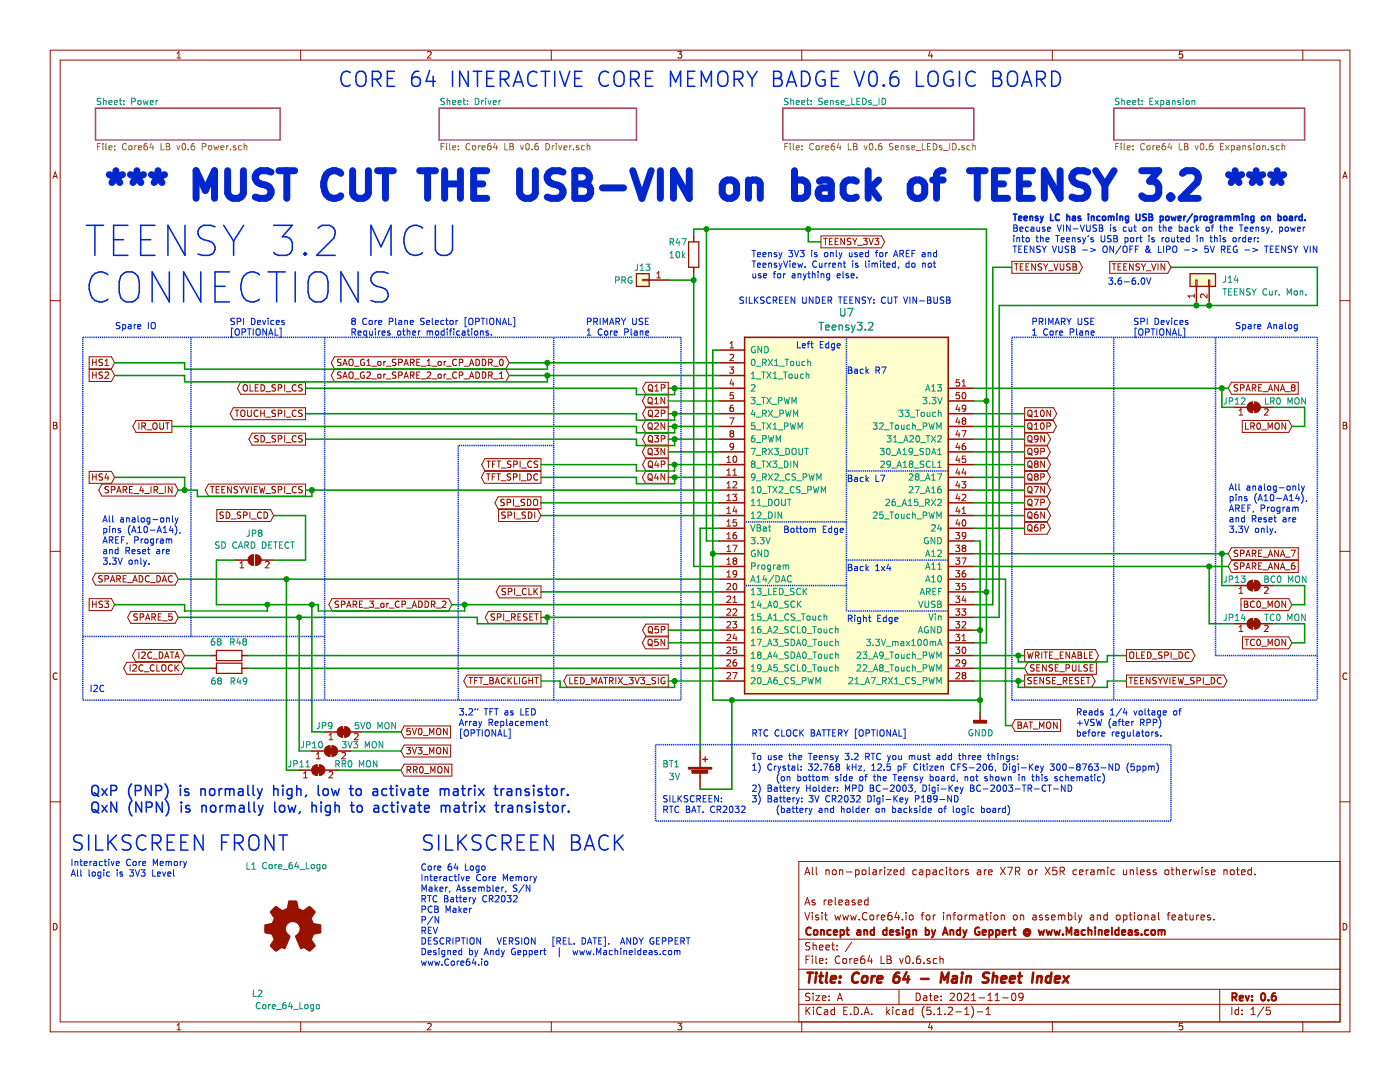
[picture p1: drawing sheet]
EESchema Schematic File Version 4
LIBS:Core64 LB v0.6-cache
EELAYER 29 0
EELAYER END
$Descr A 11000 8500
encoding utf-8
Sheet 1 5
Title "Core 64 - Main Sheet Index"
Date "2021-11-09"
Rev "0.6"
Comp "Concept and design by Andy Geppert @ www.MachineIdeas.com"
Comment1 "Visit www.Core64.io for information on assembly and optional features."
Comment2 "As released"
Comment3 ""
Comment4 "All non-polarized capacitors are X7R or X5R ceramic unless otherwise noted."
$EndDescr
Text Notes 2650 700  0    118  ~ 0
CORE 64 INTERACTIVE CORE MEMORY BADGE V0.6 LOGIC BOARD
$Sheet
S 6150 850  1500 250 
U 5E75D6AB
F0 "Sense_LEDs_ID" 50
F1 "Core64 LB v0.6 Sense_LEDs_ID.sch" 50
$EndSheet
$Sheet
S 8750 850  1500 250 
U 5EA63449
F0 "Expansion" 50
F1 "Core64 LB v0.6 Expansion.sch" 50
$EndSheet
Wire Wire Line
	5250 3050 5300 3050
Text Notes 8450 5800 0    50   ~ 0
Reads 1/4 voltage of\n+VSW (after RPP) \nbefore regulators.
Text Notes 7950 1750 0    50   ~ 10
Teensy LC has incoming USB power/programming on board.
Wire Wire Line
	4250 4050 5650 4050
Wire Wire Line
	4250 3950 5650 3950
Wire Wire Line
	7650 4550 7900 4550
Text GLabel 7950 5700 2    50   Input ~ 0
BAT_MON
Wire Wire Line
	7650 4750 7800 4750
Wire Wire Line
	7650 4650 7750 4650
Wire Wire Line
	7650 5050 7750 5050
Text GLabel 1450 5150 0    50   BiDi ~ 0
I2C_DATA
Text GLabel 5250 5350 0    50   Output ~ 0
LED_MATRIX_3V3_SIG
$Sheet
S 750  850  1450 250 
U 5E7548ED
F0 "Power" 50
F1 "Core64 LB v0.6 Power.sch" 50
$EndSheet
Text Notes 650  2400 0    236  ~ 0
TEENSY 3.2 MCU\nCONNECTIONS
Text GLabel 4250 4650 0    50   Output ~ 0
SPI_CLK
Text GLabel 2150 4050 0    50   Input ~ 0
SD_SPI_CD
$Comp
L CORE_64_LIBRARY:Core_64_Logo L1
U 1 1
P 1900 6850
F 0 "L1" H 1925 6897 50  0000 L CNN
F 1 "Core_64_Logo" H 2050 6900 50  0000 L CNN
F 2 "Core_Memory_8x8_Array:Core64_Logo" H 1900 6850 50  0001 C CNN
F 3 "" H 1900 6850 50  0001 C CNN
F 4 "No" H 1900 6850 50  0001 C CNN "Insert?"
	1    1900 6850
	1    0    0    -1  
$EndComp
$Comp
L CORE_64_LIBRARY:Core_64_Logo L2
U 1 1
P 1950 7850
F 0 "L2" H 1975 7897 50  0000 L CNN
F 1 "Core_64_Logo" H 2000 7800 50  0000 L CNN
F 2 "Core_Memory_8x8_Array:Core64_Logo_9mm_tall" H 1950 7850 50  0001 C CNN
F 3 "" H 1950 7850 50  0001 C CNN
F 4 "No" H 1950 7850 50  0001 C CNN "Insert?"
	1    1950 7850
	1    0    0    -1  
$EndComp
Text Notes 800  1600 0    217  ~ 43
*** MUST CUT THE USB-VIN on back of TEENSY 3.2 ***
$Comp
L power:GNDD #PWR?
U 1 1
P 7700 5600
AR Path="/5EA63449/5F4EB827" Ref="#PWR?"  Part="1" 
AR Path="/5F4EB827" Ref="#PWR0102"  Part="1" 
F 0 "#PWR0102" H 7700 5350 50  0001 C CNN
F 1 "GNDD" H 7704 5444 50  0000 C CNN
F 2 "" H 7700 5600 50  0001 C CNN
F 3 "" H 7700 5600 50  0001 C CNN
	1    7700 5600
	1    0    0    -1  
$EndComp
$Comp
L Teensy:Teensy3.2 U7
U 1 1
P 6650 4050
F 0 "U7" H 6650 5648 60  0000 C CNN
F 1 "Teensy3.2" H 6650 5538 60  0000 C CNN
F 2 "Teensy:Teensy30_31_32_LC_SMD_SOCKETS" H 6650 3250 60  0001 C CNN
F 3 "" H 6650 3250 60  0000 C CNN
F 4 "No" H 6650 4050 50  0001 C CNN "Insert?"
F 5 "TEENSY 3.2" H 6650 4050 50  0001 C CNN "Description"
	1    6650 4050
	1    0    0    -1  
$EndComp
Text GLabel 7950 2100 2    50   Output ~ 0
TEENSY_VUSB
Text GLabel 5250 3050 0    50   Output ~ 0
Q1P
Text GLabel 5250 3150 0    50   Output ~ 0
Q1N
Text GLabel 8050 5250 2    50   Input ~ 0
SENSE_PULSE
Text GLabel 5250 3250 0    50   Output ~ 0
Q2P
Text GLabel 5250 3350 0    50   Output ~ 0
Q2N
Text GLabel 5250 3450 0    50   Output ~ 0
Q3P
Text GLabel 5250 3550 0    50   Output ~ 0
Q3N
Text GLabel 5250 3650 0    50   Output ~ 0
Q4P
Text GLabel 5250 3750 0    50   Output ~ 0
Q4N
Text GLabel 5250 4950 0    50   Output ~ 0
Q5P
Text GLabel 8050 4150 2    50   Output ~ 0
Q6P
Text GLabel 8050 4050 2    50   Output ~ 0
Q6N
Text GLabel 8050 3950 2    50   Output ~ 0
Q7P
Text GLabel 8050 3550 2    50   Output ~ 0
Q9P
Text GLabel 8050 3650 2    50   Output ~ 0
Q8N
Text GLabel 8050 3750 2    50   Output ~ 0
Q8P
Text GLabel 8050 3850 2    50   Output ~ 0
Q7N
Text GLabel 8050 3250 2    50   Output ~ 0
Q10N
Text GLabel 8050 3350 2    50   Output ~ 0
Q10P
Text GLabel 8050 3450 2    50   Output ~ 0
Q9N
Text GLabel 8050 5350 2    50   Output ~ 0
SENSE_RESET
Text GLabel 8050 5150 2    50   Output ~ 0
WRITE_ENABLE
Text GLabel 9650 4350 2    50   Input ~ 0
SPARE_ANA_7
Text GLabel 3550 4750 0    50   BiDi ~ 0
SPARE_3_or_CP_ADDR_2
Wire Notes Line
	6650 4100 5850 4100
Wire Notes Line
	6650 4600 5850 4600
Wire Notes Line
	7450 4800 6650 4800
Wire Notes Line
	6650 2650 6650 4800
Wire Notes Line
	7450 4400 6650 4400
Wire Notes Line
	7450 3700 6650 3700
Text GLabel 4000 2850 0    50   BiDi ~ 0
SAO_G1_or_SPARE_1_or_CP_ADDR_0
Wire Wire Line
	5650 2750 5600 2750
Wire Wire Line
	5600 2750 5600 4350
Wire Wire Line
	7700 5500 7700 4950
Wire Wire Line
	7700 4250 7650 4250
Wire Wire Line
	7700 5500 7700 5600
Wire Wire Line
	7650 4950 7700 4950
Connection ~ 7700 4950
Wire Wire Line
	7700 4950 7700 4250
Wire Wire Line
	5650 4350 5600 4350
Text GLabel 2400 3050 0    50   Output ~ 0
OLED_SPI_CS
Text GLabel 8850 5150 2    50   Output ~ 0
OLED_SPI_DC
Text GLabel 2400 3250 0    50   Output ~ 0
TOUCH_SPI_CS
Text GLabel 1350 3350 0    50   Output ~ 0
IR_OUT
Text GLabel 4250 3650 0    50   Output ~ 0
TFT_SPI_CS
Text GLabel 4250 3750 0    50   Output ~ 0
TFT_SPI_DC
Wire Wire Line
	7850 4850 7850 2400
Wire Wire Line
	7650 4850 7850 4850
Wire Wire Line
	5650 4250 5550 4250
Wire Wire Line
	5550 4250 5550 1800
Wire Wire Line
	7750 5050 7750 4650
Connection ~ 7750 4650
Wire Wire Line
	7750 4650 7750 3150
Wire Wire Line
	7650 3150 7750 3150
Text Notes 5900 2200 0    50   ~ 0
Teensy 3V3 is only used for AREF and\nTeensyView. Current is limited, do not\nuse for anything else.
Text GLabel 4250 5350 0    50   Output ~ 0
TFT_BACKLIGHT
Wire Wire Line
	7800 4750 7800 2100
Wire Wire Line
	7800 2100 7950 2100
Wire Wire Line
	7900 4550 7900 5700
Wire Wire Line
	7900 5700 7950 5700
Connection ~ 7750 3150
Wire Wire Line
	7750 3150 7750 1800
Text GLabel 9650 3050 2    50   Input ~ 0
SPARE_ANA_8
Text GLabel 4250 4050 0    50   Input ~ 0
SPI_SDI
Text GLabel 4250 3950 0    50   Output ~ 0
SPI_SDO
Wire Wire Line
	5650 3450 5300 3450
Wire Wire Line
	5650 3550 5250 3550
Wire Wire Line
	5650 3750 5300 3750
Wire Wire Line
	5650 3850 2450 3850
Wire Notes Line
	5350 2650 5350 5500
Wire Notes Line
	4350 5500 4350 2650
Text Notes 4600 2650 0    50   ~ 0
PRIMARY USE\n1 Core Plane
Wire Notes Line
	7950 5500 7950 2650
Wire Notes Line
	8750 2650 8750 5500
Text GLabel 1400 4550 0    50   BiDi ~ 0
SPARE_ADC_DAC
Text GLabel 1400 4850 0    50   BiDi ~ 0
SPARE_5
Text GLabel 1400 3850 0    50   BiDi ~ 0
SPARE_4_IR_IN
Wire Wire Line
	3550 4750 3650 4750
Wire Wire Line
	4400 5400 4400 5350
Wire Wire Line
	5650 2850 4300 2850
Wire Wire Line
	5650 2950 4300 2950
Wire Wire Line
	7650 4150 8050 4150
Wire Wire Line
	7650 4050 8050 4050
Wire Wire Line
	7650 3950 8050 3950
Wire Wire Line
	7650 3850 8050 3850
Wire Wire Line
	7650 3750 8050 3750
Wire Wire Line
	7650 3650 8050 3650
Wire Wire Line
	7650 3550 8050 3550
Wire Wire Line
	7650 3450 8050 3450
Wire Wire Line
	7650 3350 8050 3350
Wire Wire Line
	7650 3250 8050 3250
Wire Wire Line
	7650 3050 9600 3050
Wire Wire Line
	7650 4350 9600 4350
Wire Wire Line
	7650 5250 8050 5250
Wire Wire Line
	7650 5150 8000 5150
Text GLabel 4000 2950 0    50   BiDi ~ 0
SAO_G2_or_SPARE_2_or_CP_ADDR_1
Text Notes 8100 2650 0    50   ~ 0
PRIMARY USE\n1 Core Plane
Text Notes 3600 5800 0    50   ~ 0
3.2” TFT as LED\nArray Replacement\n[OPTIONAL]
Wire Notes Line
	4350 3500 3600 3500
Text Notes 2750 2650 0    50   ~ 0
8 Core Plane Selector [OPTIONAL]\nRequires other modifications.
Wire Wire Line
	5300 3050 5300 3100
Wire Wire Line
	5300 3100 5000 3100
Wire Wire Line
	5000 3100 5000 3050
Wire Wire Line
	5000 3050 2400 3050
Wire Wire Line
	5650 4550 2250 4550
Text Notes 3300 6700 0    118  ~ 0
SILKSCREEN BACK
Text Notes 5800 2400 0    50   ~ 0
SILKSCREEN UNDER TEENSY: CUT VIN-BUSB
Connection ~ 5600 4350
Wire Wire Line
	5600 4350 5600 5500
Wire Wire Line
	5250 3350 5300 3350
Wire Wire Line
	5250 3250 5300 3250
Connection ~ 5300 3050
Wire Wire Line
	5300 3050 5650 3050
Wire Wire Line
	5650 4450 5450 4450
Wire Wire Line
	5450 4450 5450 2200
$Comp
L Device:R R?
U 1 1
P 5450 2000
AR Path="/5E755787/5F73FDF3" Ref="R?"  Part="1" 
AR Path="/5E755AC8/5D2551FF/5F73FDF3" Ref="R?"  Part="1" 
AR Path="/5F73FDF3" Ref="R47"  Part="1" 
F 0 "R47" H 5250 2100 50  0000 L CNN
F 1 "10k" H 5250 2000 50  0000 L CNN
F 2 "Resistor_SMD:R_0805_2012Metric" V 5380 2000 50  0001 C CNN
F 3 "~" H 5450 2000 50  0001 C CNN
F 4 "RES 10K OHM" H 5450 2000 50  0001 C CNN "Description"
F 5 "Yes" H 5450 2000 50  0001 C CNN "Insert?"
F 6 "20%" H 5450 2000 50  0001 C CNN "Value_Modifier"
	1    5450 2000
	1    0    0    -1  
$EndComp
Wire Wire Line
	5650 4150 5500 4150
Wire Wire Line
	5450 1850 5450 1800
Wire Wire Line
	5450 1800 5550 1800
Connection ~ 5550 1800
Wire Wire Line
	5550 1800 6350 1800
Wire Wire Line
	5250 2200 5450 2200
Connection ~ 5450 2200
Wire Wire Line
	5450 2200 5450 2150
Text Notes 5900 6400 0    50   ~ 0
To use the Teensy 3.2 RTC you must add three things:\n1) Crystal: 32.768 kHz, 12.5 pF Citizen CFS-206, Digi-Key 300-8763-ND (5ppm)\n     (on bottom side of the Teensy board, not shown in this schematic)\n2) Battery Holder: MPD BC-2003, Digi-Key BC-2003-TR-CT-ND\n3) Battery: 3V CR2032 Digi-Key P189-ND\n     (battery and holder on backside of logic board)\n
Connection ~ 7700 5500
Wire Wire Line
	5600 5500 5750 5500
$Comp
L Connector_Generic:Conn_01x01 J?
U 1 1
P 5050 2200
AR Path="/5E7548ED/5F7507F8" Ref="J?"  Part="1" 
AR Path="/5E755AC8/5D254AE8/5F7507F8" Ref="J?"  Part="1" 
AR Path="/5F7507F8" Ref="J13"  Part="1" 
F 0 "J13" H 5050 2300 50  0000 C CNN
F 1 "PRG" H 5200 2200 50  0000 C CNN
F 2 "Connector_PinSocket_2.54mm:PinSocket_1x01_P2.54mm_Vertical" H 5050 2200 50  0001 C CNN
F 3 "~" H 5050 2200 50  0001 C CNN
F 4 "No" H 5050 2200 50  0001 C CNN "Insert?"
	1    5050 2200
	-1   0    0    -1  
$EndComp
$Comp
L Device:Battery_Cell BT1
U 1 1
P 5500 6100
F 0 "BT1" H 5200 6200 50  0000 L CNN
F 1 "3V" H 5250 6100 50  0000 L CNN
F 2 "Battery:BatteryHolder_MPD_BC2003_1x2032" V 5500 6160 50  0001 C CNN
F 3 "~" V 5500 6160 50  0001 C CNN
F 4 "No" H 5500 6100 50  0001 C CNN "Insert?"
F 5 "Battery Cell Holder, CR2032" H 5500 6100 50  0001 C CNN "Description"
F 6 "MPD BC-2003" H 5500 6100 50  0001 C CNN "MPN"
	1    5500 6100
	1    0    0    -1  
$EndComp
Wire Wire Line
	5500 6200 5750 6200
Text Notes 5200 6400 0    50   ~ 0
SILKSCREEN:\nRTC BAT. CR2032
Wire Wire Line
	5650 4950 5250 4950
Text GLabel 4250 4850 0    50   Output ~ 0
SPI_RESET
Wire Wire Line
	4300 4850 4300 4900
Connection ~ 4300 4850
Wire Wire Line
	4300 4850 4250 4850
Wire Wire Line
	3750 4900 3750 4850
Text GLabel 6450 1900 2    50   Output ~ 0
TEENSY_3V3
Wire Wire Line
	6450 1900 6350 1900
Wire Wire Line
	6350 1900 6350 1800
Connection ~ 6350 1800
Wire Wire Line
	6350 1800 7750 1800
Wire Wire Line
	3750 4900 4300 4900
Text GLabel 2400 3850 0    50   Output ~ 0
TEENSYVIEW_SPI_CS
Wire Wire Line
	2450 3850 2450 3900
Connection ~ 2450 3850
Wire Wire Line
	2450 3850 2400 3850
Wire Wire Line
	5300 3750 5300 3800
Wire Wire Line
	5300 3800 5000 3800
Wire Wire Line
	5000 3800 5000 3750
Wire Wire Line
	5000 3750 4250 3750
Connection ~ 5300 3750
Wire Wire Line
	5300 3750 5250 3750
Connection ~ 5300 3650
Wire Wire Line
	2400 3250 5000 3250
Wire Wire Line
	5000 3250 5000 3300
Wire Wire Line
	5000 3300 5300 3300
Wire Wire Line
	5300 3300 5300 3250
Connection ~ 5300 3250
Wire Wire Line
	5300 3250 5650 3250
Wire Wire Line
	5300 3350 5300 3400
Connection ~ 5300 3350
Wire Wire Line
	5300 3350 5650 3350
Wire Wire Line
	5300 3500 5300 3450
Connection ~ 5300 3450
Wire Wire Line
	5300 3450 5250 3450
$Comp
L Connector_Generic:Conn_01x02 J?
U 1 1
P 9400 2200
AR Path="/5E7548ED/5F9FB501" Ref="J?"  Part="1" 
AR Path="/5F9FB501" Ref="J14"  Part="1" 
F 0 "J14" V 9400 2000 50  0000 R CNN
F 1 "TEENSY Cur. Mon." V 9300 2000 50  0000 R CNN
F 2 "Connector_PinSocket_2.54mm:PinSocket_1x02_P2.54mm_Vertical" H 9400 2200 50  0001 C CNN
F 3 "~" H 9400 2200 50  0001 C CNN
F 4 "No" H 9400 2200 50  0001 C CNN "Insert?"
	1    9400 2200
	0    -1   -1   0   
$EndComp
Wire Wire Line
	7850 2400 9400 2400
Text Notes 550  6700 0    118  ~ 0
SILKSCREEN FRONT
Text Notes 3300 7600 0    50   ~ 0
Core 64 Logo\nInteractive Core Memory\nMaker, Assembler, S/N\nRTC Battery CR2032\nPCB Maker\nP/N\nREV\nDESCRIPTION   VERSION   [REL. DATE].  ANDY GEPPERT   \nDesigned by Andy Geppert  |  www.MachineIdeas.com\nwww.Core64.io
Text Notes 550  6900 0    50   ~ 0
Interactive Core Memory\nAll logic is 3V3 Level\n
Wire Wire Line
	1550 3900 2450 3900
Wire Wire Line
	5250 5350 5300 5350
Text GLabel 5250 5050 0    50   Output ~ 0
Q5N
Wire Wire Line
	7650 5350 8000 5350
Wire Wire Line
	9400 2400 9500 2400
Connection ~ 9400 2400
Connection ~ 9500 2400
Wire Wire Line
	9500 2400 10350 2400
Wire Notes Line
	10350 2650 10350 5500
Text Notes 9700 2600 0    50   ~ 0
Spare Analog
Wire Notes Line
	7950 2650 10350 2650
Wire Notes Line
	7950 5500 10350 5500
Text Notes 900  2600 0    50   ~ 0
Spare IO
Wire Notes Line
	650  2650 5350 2650
Wire Notes Line
	3600 3500 3600 5500
Wire Wire Line
	5300 3650 5250 3650
Wire Wire Line
	5650 3650 5300 3650
Wire Wire Line
	5300 3650 5300 3700
Wire Wire Line
	5300 3700 5000 3700
Wire Wire Line
	5000 3700 5000 3650
Text Notes 1800 2650 0    50   ~ 0
SPI Devices\n[OPTIONAL]
Wire Wire Line
	5500 4150 5500 5900
Wire Wire Line
	5750 6200 5750 5500
Connection ~ 5750 5500
Wire Wire Line
	5750 5500 7700 5500
Wire Notes Line
	5150 6450 5150 5850
Text Notes 5900 5800 0    50   ~ 0
RTC CLOCK BATTERY [OPTIONAL]
Wire Wire Line
	4300 4850 5650 4850
Wire Wire Line
	4250 4650 5650 4650
Text GLabel 8850 5350 2    50   Output ~ 0
TEENSYVIEW_SPI_DC
Wire Wire Line
	5000 3400 5000 3350
Wire Wire Line
	5300 3400 5000 3400
Wire Wire Line
	5000 3500 5300 3500
Wire Wire Line
	5000 3450 5000 3500
Wire Wire Line
	2400 3450 5000 3450
Text GLabel 2400 3450 0    50   Output ~ 0
SD_SPI_CS
Wire Wire Line
	4400 5350 4250 5350
Wire Wire Line
	5300 5400 4400 5400
Wire Notes Line
	650  5000 2550 5000
Text Notes 700  5450 0    50   ~ 0
I2C
Wire Notes Line
	2550 2650 2550 5500
Wire Notes Line
	1500 2650 1500 5000
Wire Notes Line
	650  5500 5350 5500
Wire Notes Line
	650  2650 650  5500
Text GLabel 1450 5250 0    50   BiDi ~ 0
I2C_CLOCK
Wire Wire Line
	1550 3900 1550 3850
Wire Wire Line
	1550 3850 1450 3850
$Comp
L Graphic:Logo_Open_Hardware_Small L4
U 1 1
P 2300 7300
F 0 "L4" H 2300 7575 50  0001 C CNN
F 1 "Logo_Open_Hardware_Small" H 2300 7075 50  0001 C CNN
F 2 "Symbol:OSHW-Logo2_7.3x6mm_SilkScreen" H 2300 7300 50  0001 C CNN
F 3 "~" H 2300 7300 50  0001 C CNN
F 4 "No" H 2300 7300 50  0001 C CNN "Insert?"
	1    2300 7300
	1    0    0    -1  
$EndComp
Text Notes 7950 2000 0    50   ~ 0
Because VIN-VUSB is cut on the back of the Teensy, power \ninto the Teensy’s USB port is routed in this order:\nTEENSY VUSB -> ON/OFF & LIPO -> 5V REG -> TEENSY VIN\n
Wire Wire Line
	9200 2100 10350 2100
Wire Wire Line
	10350 2100 10350 2400
Text GLabel 9200 2100 0    50   Input ~ 0
TEENSY_VIN
Text Notes 6250 2750 0    50   ~ 0
Left Edge
Text Notes 6150 4200 0    50   ~ 0
Bottom Edge
Text Notes 6650 4900 0    50   ~ 0
Right Edge
Text Notes 6650 4500 0    50   ~ 0
Back 1x4
Text Notes 6650 3800 0    50   ~ 0
Back L7
Text Notes 6650 2950 0    50   ~ 0
Back R7
Text GLabel 9650 4450 2    50   Input ~ 0
SPARE_ANA_6
Text Notes 700  6400 0    79   ~ 0
QxP (PNP) is normally high, low to activate matrix transistor.\nQxN (NPN) is normally low, high to activate matrix transistor.
Text Notes 8700 2250 0    50   ~ 0
3.6-6.0V
Text Notes 9650 4200 0    50   ~ 0
All analog-only\npins (A10-A14),\nAREF, Program\nand Reset are\n3.3V only.
Text Notes 800  4450 0    50   ~ 0
All analog-only\npins (A10-A14),\nAREF, Program\nand Reset are\n3.3V only.
Wire Wire Line
	5250 5050 5650 5050
Wire Wire Line
	5300 5400 5300 5350
Connection ~ 5300 5350
Wire Wire Line
	5300 5350 5650 5350
Wire Wire Line
	1350 3350 5000 3350
Wire Wire Line
	8000 5350 8000 5400
Wire Wire Line
	8000 5400 8700 5400
Wire Wire Line
	8700 5400 8700 5350
Wire Wire Line
	8700 5350 8850 5350
Connection ~ 8000 5350
Wire Wire Line
	8000 5350 8050 5350
Text Notes 8900 2650 0    50   ~ 0
SPI Devices\n[OPTIONAL]
Wire Wire Line
	8700 5150 8700 5200
Wire Wire Line
	8700 5200 8000 5200
Wire Wire Line
	8000 5200 8000 5150
Connection ~ 8000 5150
Wire Wire Line
	8000 5150 8050 5150
Wire Wire Line
	5250 3150 5650 3150
Wire Wire Line
	8700 5150 8850 5150
$Sheet
S 3450 850  1550 250 
U 5E755AC8
F0 "Driver" 50
F1 "Core64 LB v0.6 Driver.sch" 50
$EndSheet
Text GLabel 900  2850 0    50   Input ~ 0
HS1
Text GLabel 900  2950 0    50   Input ~ 0
HS2
Text GLabel 900  4750 0    50   Input ~ 0
HS3
Text GLabel 900  3750 0    50   Input ~ 0
HS4
Wire Wire Line
	4300 2850 4300 2900
Wire Wire Line
	4300 2900 1450 2900
Wire Wire Line
	1450 2900 1450 2850
Wire Wire Line
	1450 2850 900  2850
Connection ~ 4300 2850
Wire Wire Line
	4300 2850 4000 2850
Wire Wire Line
	900  2950 1450 2950
Wire Wire Line
	1450 2950 1450 3000
Wire Wire Line
	1450 3000 4300 3000
Wire Wire Line
	4300 3000 4300 2950
Connection ~ 4300 2950
Wire Wire Line
	4300 2950 4000 2950
Wire Wire Line
	5000 3650 4250 3650
Wire Wire Line
	1450 3850 1450 3750
Wire Wire Line
	1450 3750 900  3750
Connection ~ 1450 3850
Wire Wire Line
	1450 3850 1400 3850
Wire Wire Line
	3750 4850 2350 4850
Wire Wire Line
	3650 4750 3650 4800
Wire Wire Line
	1450 4800 1450 4750
Wire Wire Line
	1450 4750 900  4750
Connection ~ 3650 4750
Wire Wire Line
	3650 4750 5650 4750
Text GLabel 3150 5750 2    50   Input ~ 0
5V0_MON
Text GLabel 3150 5900 2    50   Input ~ 0
3V3_MON
Wire Wire Line
	2350 4850 2350 5900
Wire Wire Line
	2350 5900 2450 5900
Connection ~ 2350 4850
Wire Wire Line
	2350 4850 1400 4850
Text GLabel 10150 5050 0    50   Input ~ 0
TC0_MON
Text GLabel 10150 4750 0    50   Input ~ 0
BC0_MON
Wire Notes Line
	9550 5150 10350 5150
Wire Notes Line
	9550 5150 9550 2650
Wire Wire Line
	9600 4350 9600 4600
Wire Wire Line
	9600 4600 9700 4600
Connection ~ 9600 4350
Wire Wire Line
	9600 4350 9650 4350
Wire Wire Line
	9500 4450 9500 4900
Connection ~ 9500 4450
Wire Wire Line
	9500 4450 9650 4450
Text GLabel 10150 3350 0    50   Input ~ 0
LR0_MON
Wire Wire Line
	9600 3050 9600 3200
Connection ~ 9600 3050
Wire Wire Line
	9600 3050 9650 3050
Text GLabel 3150 6050 2    50   Input ~ 0
RR0_MON
Wire Wire Line
	2350 6050 2250 6050
Wire Wire Line
	2250 6050 2250 4550
Connection ~ 2250 4550
Wire Wire Line
	2250 4550 1400 4550
Wire Wire Line
	2650 6050 3150 6050
Wire Wire Line
	2750 5900 3150 5900
Wire Notes Line
	9200 5850 9200 6450
Wire Notes Line
	5150 5850 9200 5850
Wire Notes Line
	9200 6450 5150 6450
Wire Wire Line
	10000 3200 10250 3200
Wire Wire Line
	10250 3200 10250 3350
Wire Wire Line
	10250 3350 10150 3350
Wire Wire Line
	9600 3200 9700 3200
Wire Wire Line
	10000 4600 10250 4600
Wire Wire Line
	10250 4600 10250 4750
Wire Wire Line
	10250 4750 10150 4750
Wire Wire Line
	9500 4900 9700 4900
Wire Wire Line
	10000 4900 10250 4900
Wire Wire Line
	10250 4900 10250 5050
Wire Wire Line
	10250 5050 10150 5050
Wire Wire Line
	2500 4750 2450 4750
Wire Wire Line
	3650 4800 2500 4800
Wire Wire Line
	2500 4800 2500 4750
Wire Wire Line
	2450 4750 2450 5750
Connection ~ 2450 4750
Wire Wire Line
	2450 4750 2100 4750
Wire Wire Line
	2100 4750 2100 4800
Wire Wire Line
	2100 4800 1450 4800
Connection ~ 2100 4750
Wire Wire Line
	7650 4450 9500 4450
$Comp
L Jumper:SolderJumper_2_Open JP8
U 1 1
P 2000 4400
F 0 "JP8" H 2000 4611 50  0000 C CNN
F 1 "SD CARD DETECT" H 2000 4518 50  0000 C CNN
F 2 "Jumper:SolderJumper-2_P1.3mm_Open_RoundedPad1.0x1.5mm" H 2000 4400 50  0001 C CNN
F 3 "~" H 2000 4400 50  0001 C CNN
F 4 "No" H 2000 4400 50  0001 C CNN "Insert?"
	1    2000 4400
	1    0    0    -1  
$EndComp
Wire Wire Line
	2150 4050 2400 4050
Wire Wire Line
	2400 4050 2400 4400
Wire Wire Line
	2400 4400 2150 4400
Wire Wire Line
	1850 4400 1700 4400
Wire Wire Line
	1700 4400 1700 4750
Wire Wire Line
	1700 4750 2100 4750
$Comp
L Device:R R?
U 1 1
P 1800 5150
AR Path="/5E755787/61998E01" Ref="R?"  Part="1" 
AR Path="/5E755AC8/5D2551FF/61998E01" Ref="R?"  Part="1" 
AR Path="/61998E01" Ref="R48"  Part="1" 
AR Path="/5EA63449/61998E01" Ref="R?"  Part="1" 
F 0 "R48" V 1900 5000 50  0000 L CNN
F 1 "68" V 1900 5200 50  0000 L CNN
F 2 "Resistor_SMD:R_0805_2012Metric" V 1730 5150 50  0001 C CNN
F 3 "~" H 1800 5150 50  0001 C CNN
F 4 "RES 68 OHM" H 1800 5150 50  0001 C CNN "Description"
F 5 "10%" H 1800 5150 50  0001 C CNN "Value_Modifier"
F 6 "Yes" H 1800 5150 50  0001 C CNN "Insert?"
	1    1800 5150
	0    -1   -1   0   
$EndComp
$Comp
L Device:R R?
U 1 1
P 1800 5250
AR Path="/5E755787/61998E07" Ref="R?"  Part="1" 
AR Path="/5E755AC8/5D2551FF/61998E07" Ref="R?"  Part="1" 
AR Path="/61998E07" Ref="R49"  Part="1" 
AR Path="/5EA63449/61998E07" Ref="R?"  Part="1" 
F 0 "R49" V 1900 5250 50  0000 L CNN
F 1 "68" V 1900 5100 50  0000 L CNN
F 2 "Resistor_SMD:R_0805_2012Metric" V 1730 5250 50  0001 C CNN
F 3 "~" H 1800 5250 50  0001 C CNN
F 4 "RES 68 OHM" H 1800 5250 50  0001 C CNN "Description"
F 5 "10%" H 1800 5250 50  0001 C CNN "Value_Modifier"
F 6 "Yes" H 1800 5250 50  0001 C CNN "Insert?"
	1    1800 5250
	0    1    1    0   
$EndComp
Wire Wire Line
	5650 5150 1950 5150
Wire Wire Line
	1650 5150 1450 5150
Wire Wire Line
	1450 5250 1650 5250
Wire Wire Line
	5650 5250 1950 5250
$Comp
L Jumper:SolderJumper_2_Bridged JP?
U 1 1
P 2700 5750
AR Path="/5E7548ED/61B618D6" Ref="JP?"  Part="1" 
AR Path="/61B618D6" Ref="JP9"  Part="1" 
F 0 "JP9" H 2550 5800 50  0000 C CNN
F 1 "5V0 MON" H 2950 5800 50  0000 C CNN
F 2 "Jumper:SolderJumper-2_P1.3mm_Bridged_Pad1.0x1.5mm" H 2700 5750 50  0001 C CNN
F 3 "~" H 2700 5750 50  0001 C CNN
F 4 "No" H 2700 5750 50  0001 C CNN "Insert?"
	1    2700 5750
	1    0    0    -1  
$EndComp
Wire Wire Line
	2450 5750 2550 5750
Wire Wire Line
	2850 5750 3150 5750
$Comp
L Jumper:SolderJumper_2_Bridged JP?
U 1 1
P 2600 5900
AR Path="/5E7548ED/61BC2A0E" Ref="JP?"  Part="1" 
AR Path="/61BC2A0E" Ref="JP10"  Part="1" 
F 0 "JP10" H 2450 5950 50  0000 C CNN
F 1 "3V3 MON" H 2850 5950 50  0000 C CNN
F 2 "Jumper:SolderJumper-2_P1.3mm_Bridged_Pad1.0x1.5mm" H 2600 5900 50  0001 C CNN
F 3 "~" H 2600 5900 50  0001 C CNN
F 4 "No" H 2600 5900 50  0001 C CNN "Insert?"
	1    2600 5900
	1    0    0    -1  
$EndComp
$Comp
L Jumper:SolderJumper_2_Bridged JP?
U 1 1
P 2500 6050
AR Path="/5E7548ED/61BC2DF2" Ref="JP?"  Part="1" 
AR Path="/61BC2DF2" Ref="JP11"  Part="1" 
F 0 "JP11" H 2350 6100 50  0000 C CNN
F 1 "RR0 MON" H 2800 6100 50  0000 C CNN
F 2 "Jumper:SolderJumper-2_P1.3mm_Bridged_Pad1.0x1.5mm" H 2500 6050 50  0001 C CNN
F 3 "~" H 2500 6050 50  0001 C CNN
F 4 "No" H 2500 6050 50  0001 C CNN "Insert?"
	1    2500 6050
	1    0    0    -1  
$EndComp
$Comp
L Jumper:SolderJumper_2_Bridged JP?
U 1 1
P 9850 3200
AR Path="/5E7548ED/61C35ED3" Ref="JP?"  Part="1" 
AR Path="/61C35ED3" Ref="JP12"  Part="1" 
F 0 "JP12" H 9700 3250 50  0000 C CNN
F 1 "LR0 MON" H 10100 3250 50  0000 C CNN
F 2 "Jumper:SolderJumper-2_P1.3mm_Bridged_Pad1.0x1.5mm" H 9850 3200 50  0001 C CNN
F 3 "~" H 9850 3200 50  0001 C CNN
F 4 "No" H 9850 3200 50  0001 C CNN "Insert?"
	1    9850 3200
	1    0    0    -1  
$EndComp
$Comp
L Jumper:SolderJumper_2_Bridged JP?
U 1 1
P 9850 4600
AR Path="/5E7548ED/61C4788B" Ref="JP?"  Part="1" 
AR Path="/61C4788B" Ref="JP13"  Part="1" 
F 0 "JP13" H 9700 4650 50  0000 C CNN
F 1 "BC0 MON" H 10100 4650 50  0000 C CNN
F 2 "Jumper:SolderJumper-2_P1.3mm_Bridged_Pad1.0x1.5mm" H 9850 4600 50  0001 C CNN
F 3 "~" H 9850 4600 50  0001 C CNN
F 4 "No" H 9850 4600 50  0001 C CNN "Insert?"
	1    9850 4600
	1    0    0    -1  
$EndComp
$Comp
L Jumper:SolderJumper_2_Bridged JP?
U 1 1
P 9850 4900
AR Path="/5E7548ED/61C5666B" Ref="JP?"  Part="1" 
AR Path="/61C5666B" Ref="JP14"  Part="1" 
F 0 "JP14" H 9700 4950 50  0000 C CNN
F 1 "TC0 MON" H 10100 4950 50  0000 C CNN
F 2 "Jumper:SolderJumper-2_P1.3mm_Bridged_Pad1.0x1.5mm" H 9850 4900 50  0001 C CNN
F 3 "~" H 9850 4900 50  0001 C CNN
F 4 "No" H 9850 4900 50  0001 C CNN "Insert?"
	1    9850 4900
	1    0    0    -1  
$EndComp
$EndSCHEMATC
